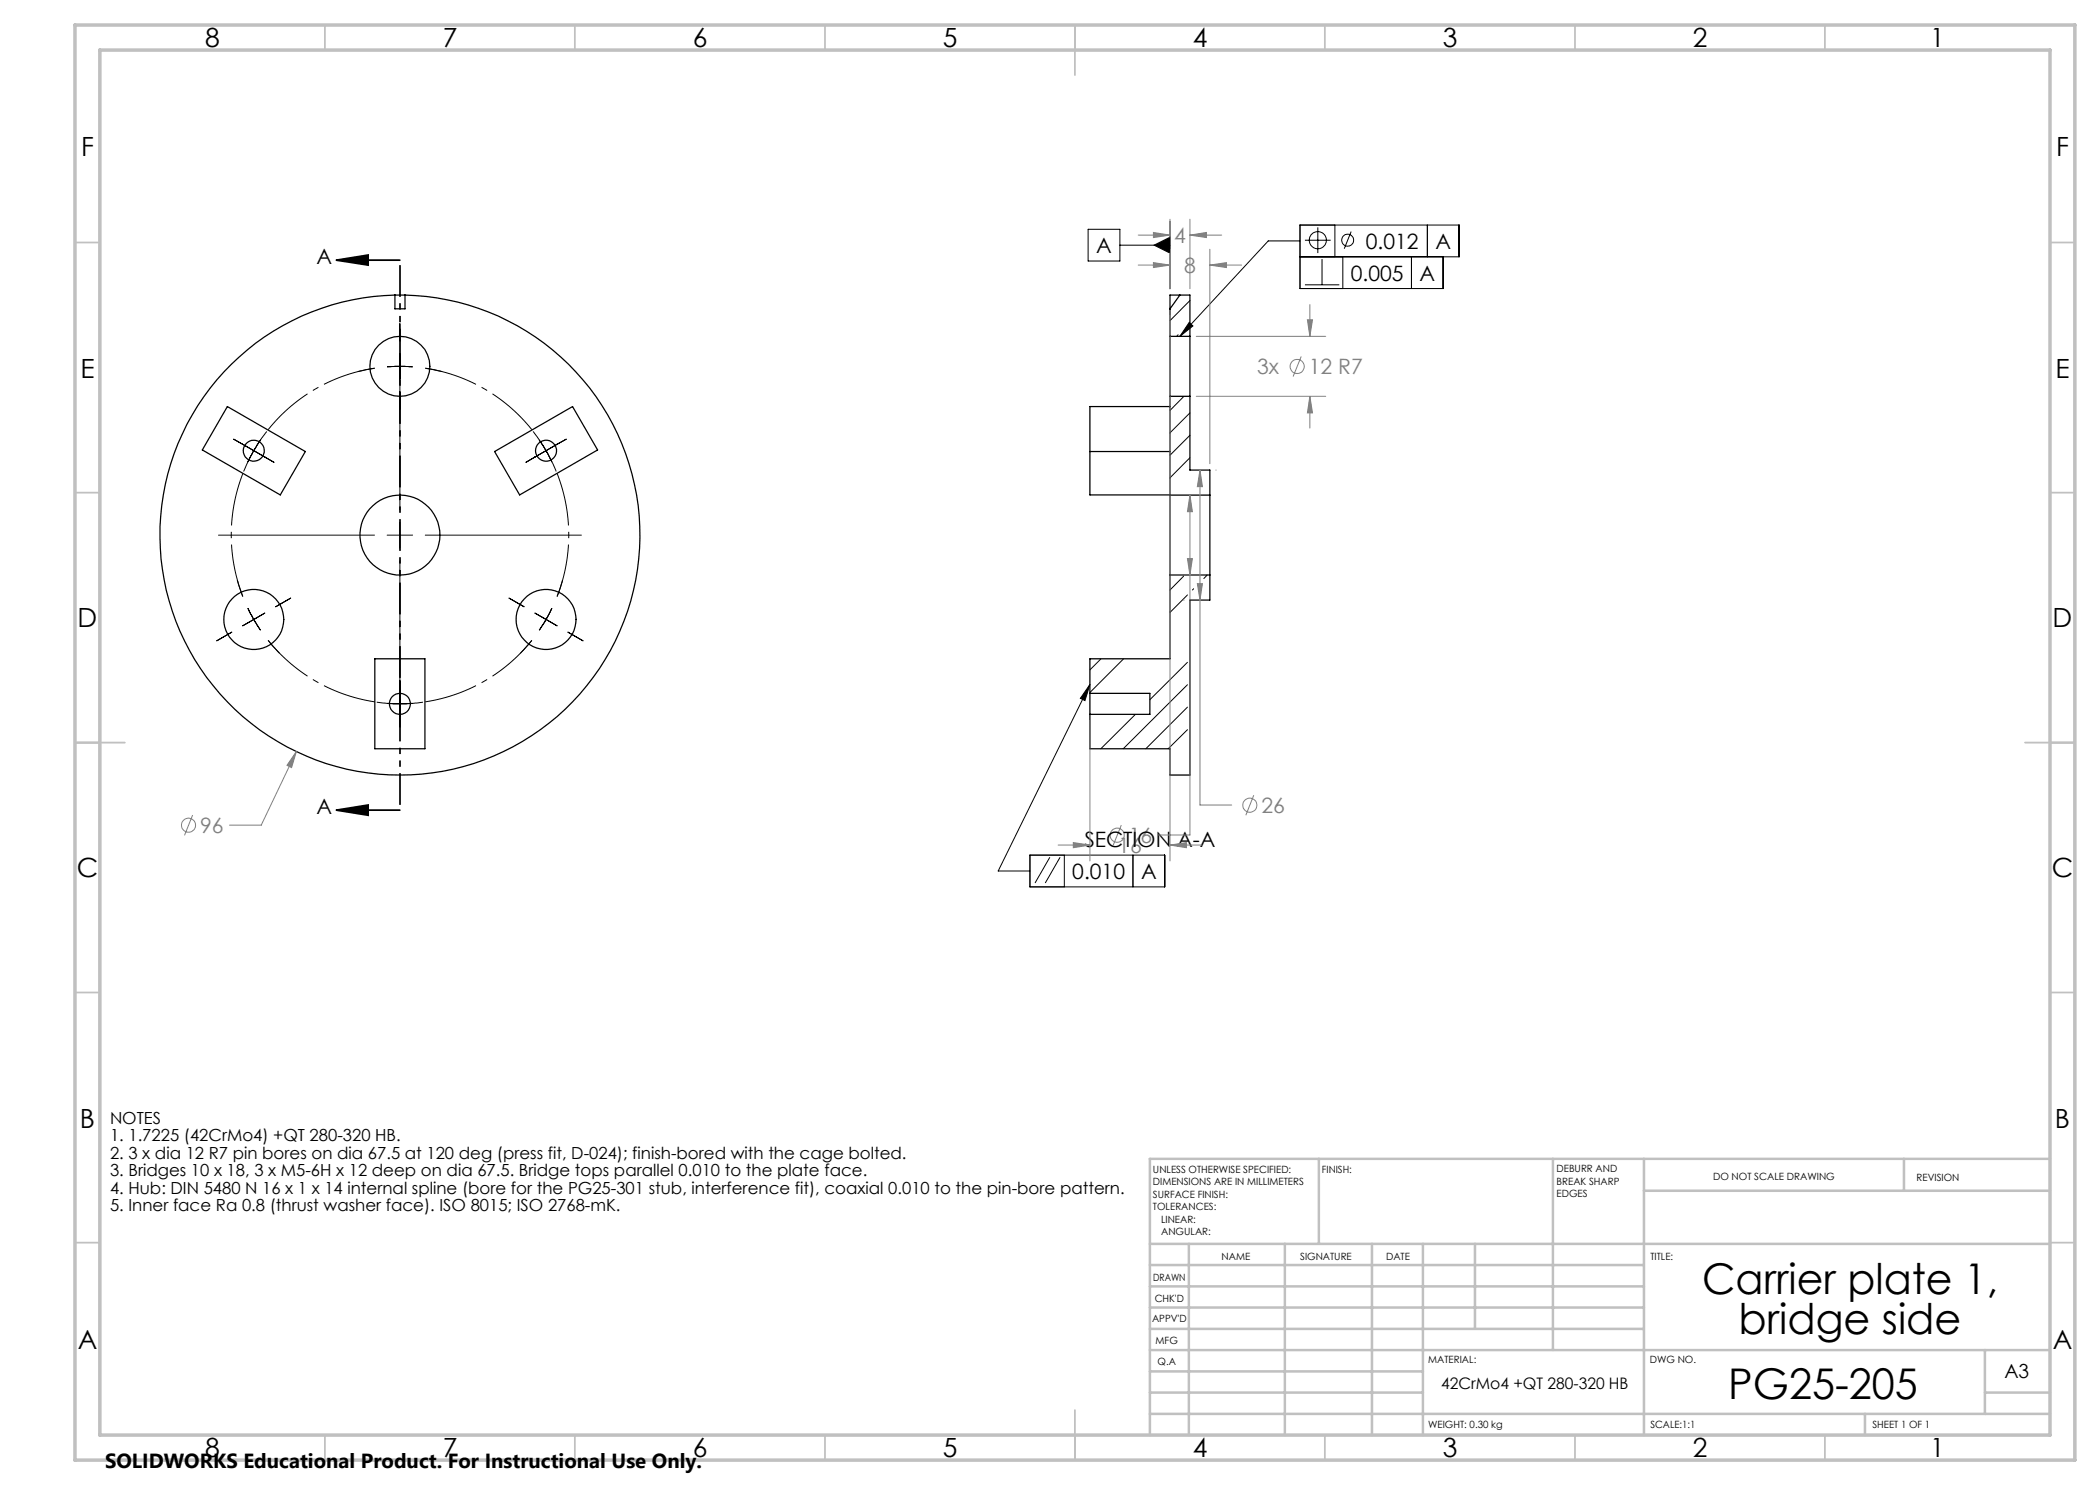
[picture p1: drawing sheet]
<svg xmlns="http://www.w3.org/2000/svg" width="420mm" height="297mm" viewBox="0 0 420 297" stroke-linecap="round" stroke-linejoin="round" font-family="sans-serif">
<g fill="none" stroke="#000" stroke-width=".25">
<path d="M79 59a48 48 0 0 0-41.1 71 48 48 0 0 0 82 3.7 48 48 0 0 0-34.6-74.4l-4.3-.3M79 59h2M79 59v2.8h2v-2.8M236 59l-2 2.8M234 67.3v12M234 79.3v35.7M234 67.3v-8.3h4v8.3M234 79.3h4M234 67.3h4M238 67.3v12M238 79.3v14.7h4v5M45.5 81.3l15.6 9-5 8.7-15.6-9z"/>
<path d="M98.9 90.3l15.6-9 5 8.7-15.6 9zM218 90.3h16M234 81.3h-16v17.7h24M242 99v16M234 115v16.8h-16v6.9M234 115h8M242 115v5h-4v35h-4v-5.2h-16v-6.9M75 131.8h10v18h-10zM218 138.7v4.2M218 138.7h12v4.2h-12"/>
<circle cx="80" cy="73.3" r="6"/>
<circle cx="50.8" cy="90.2" r="2.1"/>
<circle cx="109.2" cy="90.1" r="2.1"/>
<circle cx="80" cy="107" r="8"/>
<circle cx="50.8" cy="123.9" r="6"/>
<circle cx="109.2" cy="123.9" r="6"/>
<circle cx="80" cy="140.8" r="2.11"/>
</g>
<g fill="none" stroke="#000" stroke-width=".2">
<path d="M217.6 45.9h6.4v6.3h-6.4zM224 49h10M230.8 49l3.2-1.6v3.2zM234 44.3v13.4M260 51.4h31.8v-6.4h-31.8v12.7h28.6v-6.3M260 48.2h-6.4l-17.6 19.1M261 48h5.1M261 57h6.9M263.6 45.5v5.1M264.4 51.8v5.2M267 45v6.4M268.6 51.4v6.3"/>
<path d="M270.2 46.3l-1.3 3.4M282.3 51.4v6.3M285.5 45v6.4M74.9 73.7l-3.4 .6M77.4 73.4l1.6-.1 3.5 .1M80 64.7v3.5M80 70.7v31.2M85.1 73.7l3.3 .6M235.6 67l-.3 .3M236.8 79.3l-2.8 2.8M237.8 64.5l.8 .7-2.6 2.1zM238 60.1l-4 4"/>
<path d="M46.7 87.8l4.1 2.3M50.8 90.1l-2.1 4.2M50.8 90.1l4 2.4M53.3 86.3l-2.5 3.8M106.6 86.3l2.6 3.8M109.2 90.1l2 4.2M109.2 90.1l-4 2.4M113.2 87.8l-4 2.3M238 82.6l-4 4M238 87.1l-4 3.9M238 91.5l-4 4.1M43.7 107h31.2"/>
<path d="M47.4 116l1.1 3.3M58.1 119.6l-3 1.8M77.4 107h5.1M80 104.5v5.1M80 112.1v33.3M85.1 107h31.2M101.8 119.6l3 1.8M112.5 116l-1.1 3.3M236.7 115.2l-2.7 2.8M237.5 119l-3.5 3.5M238.7 117.8l-.2 .2M241.4 115l-.6 .7"/>
<path d="M46.4 126.4l-3 1.8M49.6 121.6l1.2 2.3M50.8 123.9l1.3 2.1M50.8 123.9l-2.3 1.3M53 122.6l-2.2 1.3M53.6 128.1l2.3 2.6M106.4 128.1l-2.3 2.6M107 122.6l2.2 1.3M109.2 123.9l-1.4 2.1M109.2 123.9l2.2 1.3M110.4 121.6l-1.2 2.3M113.6 126.4l3 1.8"/>
<path d="M218 136.9l-1 3.2-.9-.4zM218 136.9l-18.4 37.3h6.4M220.2 131.8l-2.2 2.2M224.7 131.8l-6.7 6.7M237.5 132.5l-7.5 7.4M237.5 136.9l-12.9 12.9M75.4 140.4l3.3 .4h2.5l3.4-.4M227.1 142.9l-6.9 6.9M237.5 141.4l-8.3 8.4M237.5 145.9l-3.9 3.9M206 171h26.9v6.4h-26.9zM210 171.4l-3 5.2"/>
<path d="M212 171.4l-2.9 5.2M212.9 171v6.4M226.6 171v6.4"/>
<circle cx="263.6" cy="48" r="1.72"/>
<circle cx="269.5" cy="48" r="1.2"/>
</g>
<g fill="none" stroke="#808080" stroke-width=".2">
<path d="M227.6 53h6.4M227.6 47h6.4M230.7 52.5l3.3 .5-3.3 .5zM230.7 46.5l3.3 .5-3.3 .5zM234 43.8v13.9M238 47l3.3-.5v1zM238 43.8v13.9M238 47h6.3M242 53l3.3-.5v1zM242 49.8v42.9M242 53h6.3M234 63v109.2"/>
<path d="M239.3 79.3h25.8M239.3 67.3h25.8M260.2 71.3l-1.6 4M261.5 64h1l-.5 3.3zM262 79.3l.5 3.3h-1zM262 60.9v6.4M262 79.3v6.3M238 99l.5 3.3h-1zM238 99v68h-6.4M240 94l.5 3.3h-1zM240 94v67h6.3M243.2 94h.1"/>
<path d="M237.5 111.7h1l-.5 3.3zM239.5 116.7h1l-.5 3.3zM236.7 120h.1M59.3 150.3l-1 3.2-.9-.4zM59.3 150.3l-7.1 14.7h-6.3M218 144.1v28.1M250.8 159l-1.6 4.1M38.5 163l-1.6 4.1M211.6 169h6.4M214.7 168.5l3.3 .5-3.3 .5zM224.3 165l-1.7 4M234 169l3.3-.5v1z"/>
<path d="M234 169h6.3"/>
<circle cx="259.4" cy="73.3" r="1.42"/>
<circle cx="37.7" cy="165" r="1.41"/>
<circle cx="223.4" cy="167" r="1.41"/>
<circle cx="250" cy="161" r="1.41"/>
</g>
<path d="M74.9 73.6a33.8 33.8 0 0 0-21.3 12.3M48.6 94.7a33.8 33.8 0 0 0 0 24.6M106.4 85.9a33.8 33.8 0 0 0-21.3-12.3M111.4 119.3a33.8 33.8 0 0 0 0-24.6M53.6 128.1a33.7 33.7 0 0 0 21.3 12.3M85.1 140.4a33.7 33.7 0 0 0 21.3-12.3" fill="none" stroke="#000" stroke-width=".2" stroke-dasharray="15.2 1.3 1.3 1.3" stroke-dashoffset="4.6" stroke-linecap="butt"/>
<path d="M67.3 52l6.3-1v2zM67.3 52h12.7M67.3 162l6.3-1v2.1zM67.3 162h12.7" fill="none" stroke="#000" stroke-width=".35"/>
<path d="M80 52v110" fill="none" stroke="#000" stroke-width=".35" stroke-dasharray="6.3 1.3 1.3 1.3 1.3 1.3" stroke-dashoffset="-1" stroke-linecap="butt"/>
<g fill="none" stroke="#c0c0c0" stroke-width=".35">
<path d="M65 5v5M115 5v5M165 5v5M215 5v10M265 5v5M315 5v5M365 5v5M15 48.5h5M410 48.5h5M15 98.5h5M410 98.5h5M15 148.5h10"/>
<path d="M405 148.5h10M15 198.5h5M410 198.5h5M15 248.5h5M410 248.5h5M65 287v5M115 287v5M165 287v5M215 282v10M265 287v5M315 287v5M365 287v5"/>
</g>
<g fill="none" stroke="#c0c0c0" stroke-width=".5">
<path d="M263.8 231.8v17M310.6 231.8v38.2M328.8 231.8v55.2M328.8 238.2h81.2M380.8 231.8v6.4M410 231.8h-180v55.2M230 248.8h180M230 257.3h98.8M230 253h98.8M237.8 248.8v38.2M257 248.8v38.2M274.4 248.8v38.2"/>
<path d="M284.6 248.8v38.2M295 248.8v17M230 265.8h98.8M230 261.5h98.8M230 278.5h54.6M230 274.3h54.6M230 270h180M397 278.5h13M397 270v12.8M230 282.8h180M373 282.8v4.2"/>
</g>
<path d="M15 5h400v287h-400zM20 10h390v277h-390z" fill="none" stroke="#c0c0c0" stroke-width=".7"/>
<g fill="#000">
<path d="M67.3 52l6.3-1v2zM67.3 162l6.3-1v2.1z"/>
<path d="M237.8 64.5l.8 .7-2.6 2.1zM218 136.9l-1 3.2-.9-.4zM230.8 49l3.2 1.6v-3.2z"/>
</g>
<path d="M59.3 150.3l-1.9 2.8 .9 .4zM240 94l.5 3.3h-1zM239.5 116.7h1l-.5 3.3zM238 99l.5 3.3h-1zM237.5 111.7h1l-.5 3.3zM230.7 52.5l3.3 .5-3.3 .5zM242 53l3.3-.5v1zM230.7 46.5l3.3 .5-3.3 .5zM238 47l3.3-.5v1zM262 79.3l.5 3.3h-1zM261.5 64h1l-.5 3.3zM234 169l3.3-.5v1zM214.7 168.5l3.3 .5-3.3 .5z" fill="#808080"/>
<g font-size="8.5">
<text x="340.4" y="258.8">Carrier plate 1,</text>
<text x="347.7" y="266.9">bridge side</text>
<text x="345.6" y="279.7">PG25-205</text>
</g>
<g font-size="5.3">
<text x="41" y="9.5">8</text>
<text x="88.5" y="9.5">7</text>
<text x="138.5" y="9.5">6</text>
<text x="188.5" y="9.5">5</text>
<text x="238.5" y="9.5">4</text>
<text x="288.5" y="9.5">3</text>
<text x="338.5" y="9.5">2</text>
<text x="386" y="9.5">1</text>
<text x="16.2" y="31.2">F</text>
<text x="411.2" y="31.2">F</text>
<text x="16.1" y="75.5">E</text>
<text x="411.1" y="75.5">E</text>
<text x="15.5" y="125.5">D</text>
<text x="410.5" y="125.5">D</text>
<text x="15.4" y="175.5">C</text>
<text x="410.4" y="175.5">C</text>
<text x="16" y="225.5">B</text>
<text x="411" y="225.5">B</text>
<text x="15.5" y="269.7">A</text>
<text x="410.5" y="269.7">A</text>
<text x="41" y="291.5">8</text>
<text x="88.5" y="291.5">7</text>
<text x="138.5" y="291.5">6</text>
<text x="188.5" y="291.5">5</text>
<text x="238.5" y="291.5">4</text>
<text x="288.5" y="291.5">3</text>
<text x="338.5" y="291.5">2</text>
<text x="386" y="291.5">1</text>
</g>
<g font-size="4.2">
<text x="63.3" y="52.7">A</text>
<text x="219.3" y="50.6">A</text>
<text x="273.2" y="49.8">0.012</text>
<text x="287.1" y="49.8">A</text>
<text x="270.2" y="56.1">0.005</text>
<text x="283.9" y="56.1">A</text>
<text x="63.3" y="162.7">A</text>
<text x="216.9" y="169.4">SECTION A-A</text>
<text x="214.5" y="175.8">0.010</text>
<text x="228.2" y="175.8">A</text>
</g>
<g font-size="4.2" fill="#808080">
<text x="234.8" y="48.6">4</text>
<text x="236.8" y="54.6">8</text>
<text x="251.4" y="74.8">3x</text>
<text x="261.8" y="74.8">12 R7</text>
<text x="40" y="166.6">96</text>
<text x="252.3" y="162.6">26</text>
<text x="223.7" y="170.6">16</text>
<text x="225.8" y="168.6">16</text>
</g>
<text font-size="4.1" x="21" y="293.7">SOLIDWORKS Educational Product. For Instructional Use Only.</text>
<text font-size="3.9" x="400.9" y="275.5">A3</text>
<g font-size="3.3">
<text x="22" y="224.8">NOTES</text>
<text x="22" y="228.3">1. 1.7225 (42CrMo4) +QT 280-320 HB.</text>
<text x="22" y="231.8">2. 3 x dia 12 R7 pin bores on dia 67.5 at 120 deg (press fit, D-024); finish-bored with the cage bolted.</text>
<text x="22" y="235.3">3. Bridges 10 x 18, 3 x M5-6H x 12 deep on dia 67.5. Bridge tops parallel 0.010 to the plate face.</text>
<text x="22" y="238.8">4. Hub: DIN 5480 N 16 x 1 x 14 internal spline (bore for the PG25-301 stub, interference fit), coaxial 0.010 to the pin-bore pattern.</text>
<text x="22" y="242.3">5. Inner face Ra 0.8 (thrust washer face). ISO 8015; ISO 2768-mK.</text>
</g>
<text font-size="3.2" x="288.3" y="277.9">42CrMo4 +QT 280-320 HB</text>
<g font-size="2">
<text x="230.6" y="234.6">UNLESS OTHERWISE SPECIFIED:</text>
<text x="230.6" y="237.1">DIMENSIONS ARE IN MILLIMETERS</text>
<text x="230.6" y="239.6">SURFACE FINISH:</text>
<text x="264.4" y="234.6">FINISH:</text>
<text x="311.3" y="234.5">DEBURR AND</text>
<text x="311.3" y="237">BREAK SHARP</text>
<text x="311.3" y="239.5">EDGES</text>
<text x="342.6" y="236">DO NOT SCALE DRAWING</text>
<text x="383.3" y="236.2">REVISION</text>
<text x="230.6" y="242.1">TOLERANCES:</text>
<text x="232.2" y="244.6">LINEAR:</text>
<text x="232.2" y="247.1">ANGULAR:</text>
<text x="244.3" y="252">NAME</text>
<text x="260" y="251.9">SIGNATURE</text>
<text x="277.2" y="251.9">DATE</text>
<text x="330.1" y="251.9">TITLE:</text>
<text x="230.6" y="256.1">DRAWN</text>
<text x="230.9" y="260.3">CHK'D</text>
<text x="230.4" y="264.4">APPV'D</text>
<text x="231.1" y="268.8">MFG</text>
<text x="231.5" y="273">Q.A</text>
<text x="285.6" y="272.5">MATERIAL:</text>
<text x="330" y="272.5">DWG NO.</text>
<text x="285.6" y="285.5">WEIGHT: 0.30 kg</text>
<text x="330.1" y="285.6">SCALE:1:1</text>
<text x="374.5" y="285.6">SHEET 1 OF 1</text>
</g>
</svg>
